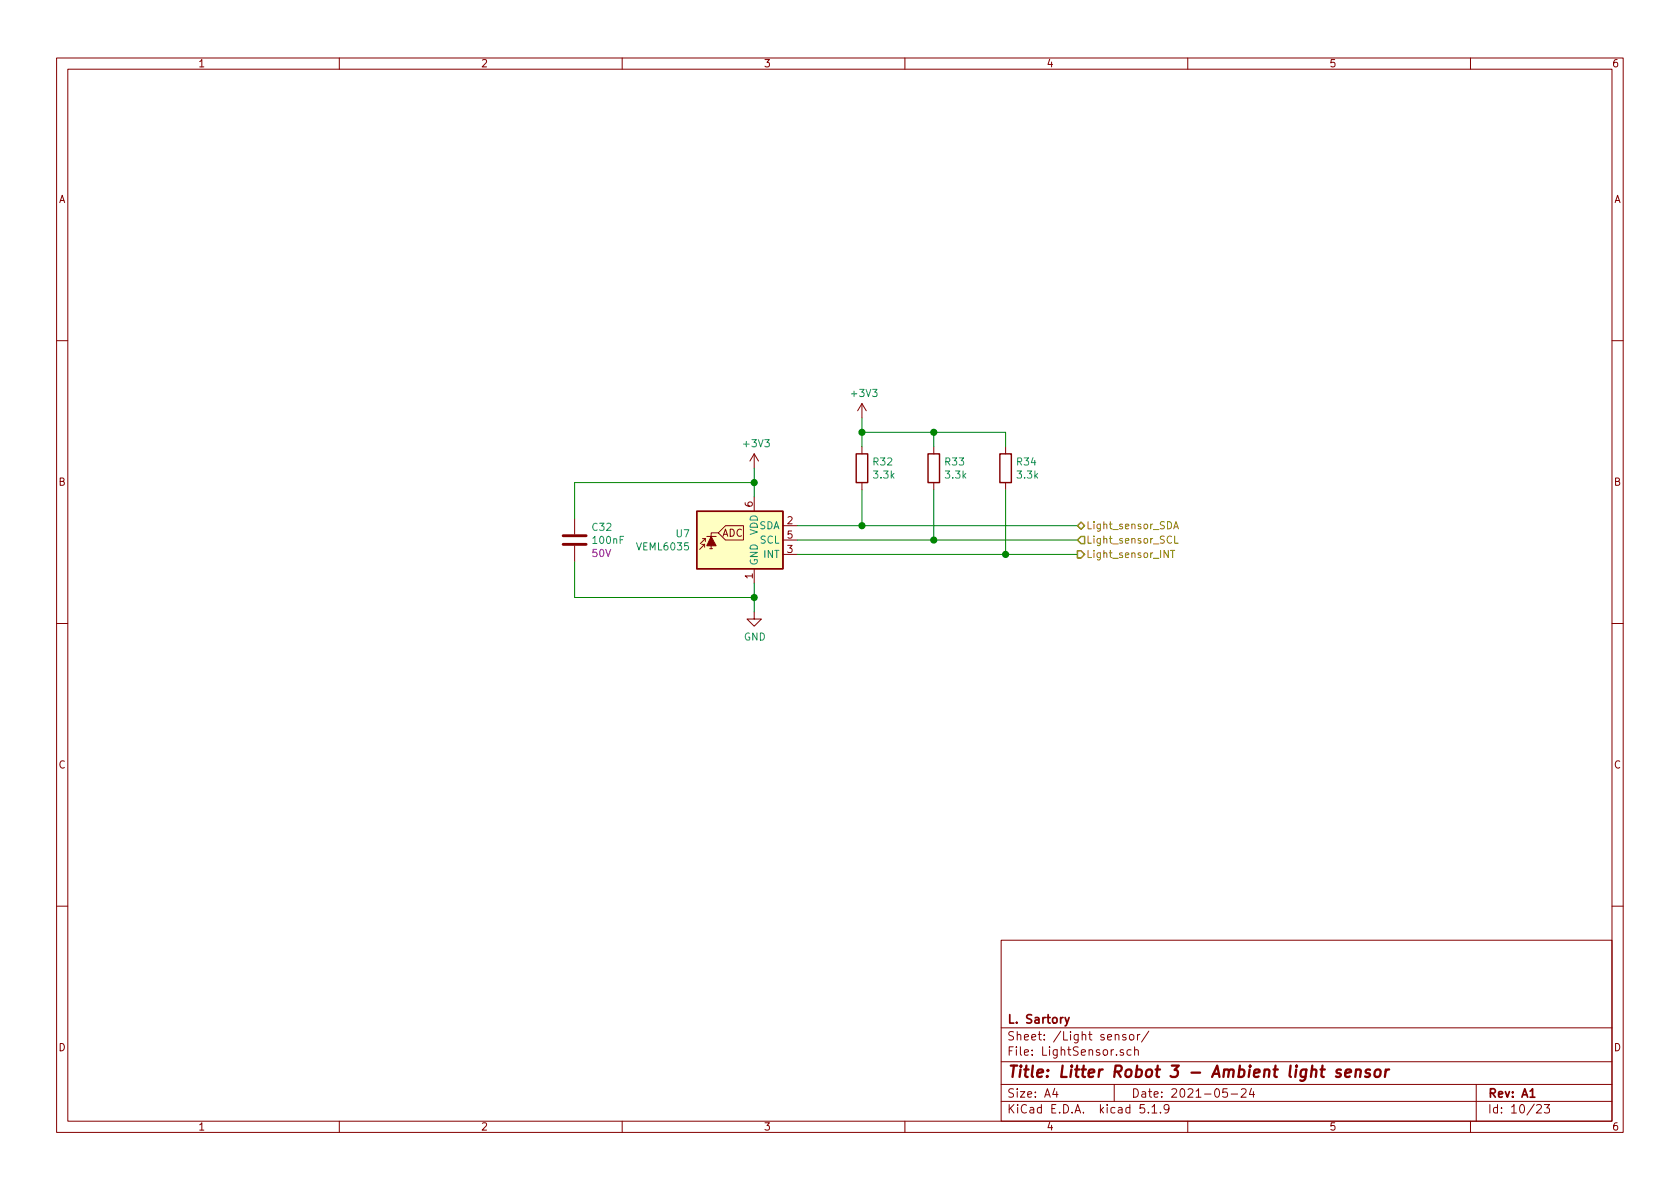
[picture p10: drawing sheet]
EESchema Schematic File Version 4
EELAYER 30 0
EELAYER END
$Descr A4 11693 8268
encoding utf-8
Sheet 10 23
Title "Litter Robot 3 - Ambient light sensor"
Date "2021-05-24"
Rev "A1"
Comp "L. Sartory"
Comment1 ""
Comment2 ""
Comment3 ""
Comment4 ""
$EndDescr
$Comp
L LitterRobot:VEML6035 U7
U 1 1
P 5150 3750
F 0 "U7" H 4806 3796 50  0000 R CNN
F 1 "VEML6035" H 4806 3705 50  0000 R CNN
F 2 "LitterRobot:Vishay_VEML6035" H 5150 3250 50  0001 C CNN
F 3 "https://www.vishay.com/docs/84889/veml6035.pdf" H 5900 4050 50  0001 C CNN
F 4 "VEML6035" H 5150 3750 50  0001 C CNN "Part_number"
	1    5150 3750
	1    0    0    -1  
$EndComp
$Comp
L power:GND #PWR?
U 1 1
P 5250 4250
AR Path="/6062F82F" Ref="#PWR?"  Part="1" 
AR Path="/60624089/6062F82F" Ref="#PWR084"  Part="1" 
F 0 "#PWR084" H 5250 4000 50  0001 C CNN
F 1 "GND" H 5255 4077 50  0000 C CNN
F 2 "" H 5250 4250 50  0001 C CNN
F 3 "" H 5250 4250 50  0001 C CNN
	1    5250 4250
	1    0    0    -1  
$EndComp
$Comp
L power:+3V3 #PWR?
U 1 1
P 5250 3250
AR Path="/6062F849" Ref="#PWR?"  Part="1" 
AR Path="/60624089/6062F849" Ref="#PWR083"  Part="1" 
F 0 "#PWR083" H 5250 3100 50  0001 C CNN
F 1 "+3V3" H 5265 3423 50  0000 C CNN
F 2 "" H 5250 3250 50  0001 C CNN
F 3 "" H 5250 3250 50  0001 C CNN
	1    5250 3250
	1    0    0    -1  
$EndComp
Wire Wire Line
	5250 4050 5250 4150
$Comp
L Device:R R?
U 1 1
P 6000 3250
AR Path="/603F20AB/60632EF7" Ref="R?"  Part="1" 
AR Path="/603F1DCE/60632EF7" Ref="R?"  Part="1" 
AR Path="/60624089/60632EF7" Ref="R32"  Part="1" 
F 0 "R32" H 6070 3296 50  0000 L CNN
F 1 "3.3k" H 6070 3205 50  0000 L CNN
F 2 "Resistor_SMD:R_0603_1608Metric" V 5930 3250 50  0001 C CNN
F 3 "https://www.bourns.com/docs/product-datasheets/CRxxxxx.pdf" H 6000 3250 50  0001 C CNN
F 4 "CR0603-FX-3301ELF" H 6000 3250 50  0001 C CNN "Part_number"
	1    6000 3250
	1    0    0    -1  
$EndComp
$Comp
L Device:R R?
U 1 1
P 6500 3250
AR Path="/603F20AB/60632F30" Ref="R?"  Part="1" 
AR Path="/603F1DCE/60632F30" Ref="R?"  Part="1" 
AR Path="/60624089/60632F30" Ref="R33"  Part="1" 
F 0 "R33" H 6570 3296 50  0000 L CNN
F 1 "3.3k" H 6570 3205 50  0000 L CNN
F 2 "Resistor_SMD:R_0603_1608Metric" V 6430 3250 50  0001 C CNN
F 3 "https://www.bourns.com/docs/product-datasheets/CRxxxxx.pdf" H 6500 3250 50  0001 C CNN
F 4 "CR0603-FX-3301ELF" H 6500 3250 50  0001 C CNN "Part_number"
	1    6500 3250
	1    0    0    -1  
$EndComp
$Comp
L Device:R R?
U 1 1
P 7000 3250
AR Path="/603F20AB/60633461" Ref="R?"  Part="1" 
AR Path="/603F1DCE/60633461" Ref="R?"  Part="1" 
AR Path="/60624089/60633461" Ref="R34"  Part="1" 
F 0 "R34" H 7070 3296 50  0000 L CNN
F 1 "3.3k" H 7070 3205 50  0000 L CNN
F 2 "Resistor_SMD:R_0603_1608Metric" V 6930 3250 50  0001 C CNN
F 3 "https://www.bourns.com/docs/product-datasheets/CRxxxxx.pdf" H 7000 3250 50  0001 C CNN
F 4 "CR0603-FX-3301ELF" H 7000 3250 50  0001 C CNN "Part_number"
	1    7000 3250
	1    0    0    -1  
$EndComp
$Comp
L power:+3V3 #PWR?
U 1 1
P 6000 2900
AR Path="/60633A13" Ref="#PWR?"  Part="1" 
AR Path="/60624089/60633A13" Ref="#PWR082"  Part="1" 
F 0 "#PWR082" H 6000 2750 50  0001 C CNN
F 1 "+3V3" H 6015 3073 50  0000 C CNN
F 2 "" H 6000 2900 50  0001 C CNN
F 3 "" H 6000 2900 50  0001 C CNN
	1    6000 2900
	1    0    0    -1  
$EndComp
Wire Wire Line
	5550 3650 6000 3650
Wire Wire Line
	6000 3650 6000 3400
Wire Wire Line
	6000 3100 6000 3000
Wire Wire Line
	5550 3750 6500 3750
Wire Wire Line
	6500 3750 6500 3400
Wire Wire Line
	6500 3000 6000 3000
Wire Wire Line
	6500 3100 6500 3000
Connection ~ 6000 3000
Wire Wire Line
	6000 3000 6000 2900
Wire Wire Line
	5550 3850 7000 3850
Wire Wire Line
	7000 3850 7000 3400
Wire Wire Line
	7000 3000 6500 3000
Wire Wire Line
	7000 3100 7000 3000
Connection ~ 6500 3000
Wire Wire Line
	6000 3650 7500 3650
Connection ~ 6000 3650
Wire Wire Line
	7500 3750 6500 3750
Connection ~ 6500 3750
Wire Wire Line
	7500 3850 7000 3850
Connection ~ 7000 3850
Text HLabel 7500 3650 2    50   BiDi ~ 0
Light_sensor_SDA
Text HLabel 7500 3750 2    50   Input ~ 0
Light_sensor_SCL
Text HLabel 7500 3850 2    50   Output ~ 0
Light_sensor_INT
$Comp
L Device:C C?
U 1 1
P 4000 3750
AR Path="/603F20AB/606362ED" Ref="C?"  Part="1" 
AR Path="/60624089/606362ED" Ref="C32"  Part="1" 
F 0 "C32" H 4115 3841 50  0000 L CNN
F 1 "100nF" H 4115 3750 50  0000 L CNN
F 2 "Capacitor_SMD:C_0603_1608Metric" H 4038 3600 50  0001 C CNN
F 3 "https://product.tdk.com/system/files/dam/doc/product/capacitor/ceramic/mlcc/catalog/mlcc_commercial_general_en.pdf" H 4000 3750 50  0001 C CNN
F 4 "50V" H 4115 3659 50  0000 L CNN "Voltage"
F 5 "C1608X5R1H104K080AA" H 4000 3750 50  0001 C CNN "Part_number"
	1    4000 3750
	1    0    0    -1  
$EndComp
Wire Wire Line
	4000 3600 4000 3350
Wire Wire Line
	4000 3350 5250 3350
Connection ~ 5250 3350
Wire Wire Line
	5250 3350 5250 3450
Wire Wire Line
	5250 4150 4000 4150
Wire Wire Line
	4000 4150 4000 3900
Connection ~ 5250 4150
Wire Wire Line
	5250 4150 5250 4250
Wire Wire Line
	5250 3250 5250 3350
$EndSCHEMATC
